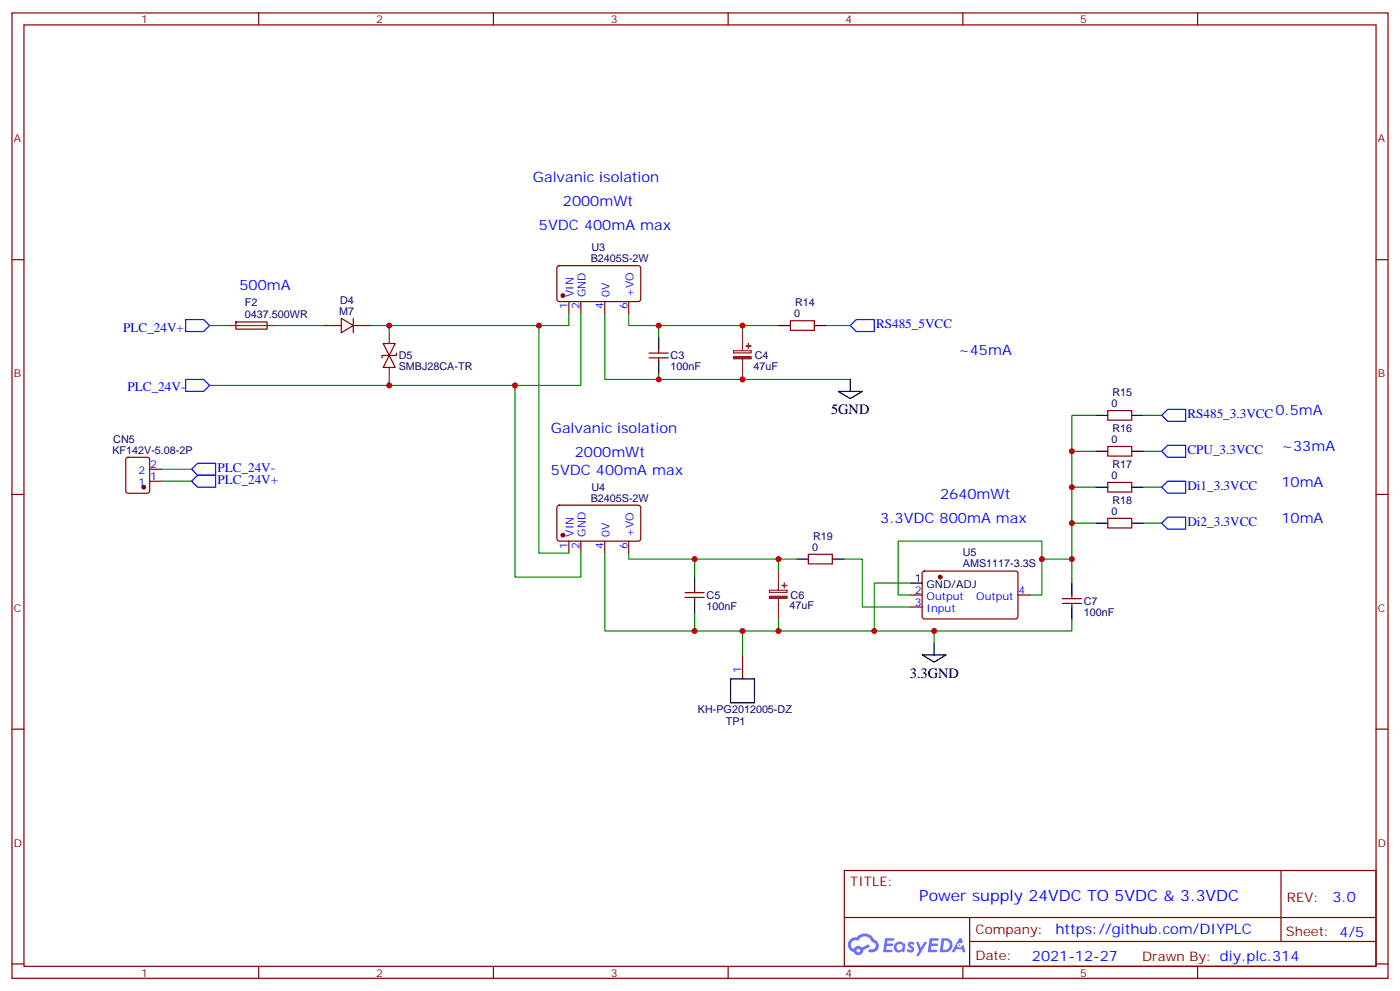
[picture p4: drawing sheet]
<svg xmlns="http://www.w3.org/2000/svg" width="412mm" height="292mm" viewBox="0 0 412 292" stroke-linecap="round" stroke-linejoin="round" font-family="sans-serif">
<g fill="none" stroke="#870000" stroke-width=".35">
<path d="M3.5 3.8h405.4v284.3h-405.4zM7.1 7.3h398.2v277.3h-398.2zM76.2 3.8v3.5M145.3 3.8v3.5M214.5 3.8v3.5M283.6 3.8v3.5M352.8 3.8v3.5M3.5 76.5h3.6M405.3 76.5h3.6M3.5 145.6h3.6M405.3 145.6h3.6M3.5 214.8h3.6"/>
<path d="M405.3 214.8h3.6M248.7 256.4h156.6v28.2h-156.6zM377.3 256.4v20.9M248.7 270.2h156.5M285.6 277.3h119.6M285.6 270.2v14.2M3.5 283.9h3.6M76.2 284.6v3.5M145.3 284.6v3.5M214.5 284.6v3.5M283.6 284.6v3.5M352.8 284.6v3.5"/>
<path d="M405.3 283.9h3.6"/>
</g>
<g fill="#5487ff">
<path d="M267.7 277.6a1.22 1.22 0 0 1 1.7 .2l-.4 .6a.47 .47 0 0 0-.3-.4 .47 .47 0 0 0-.5 .2l.1 .2a1.14 1.14 0 0 1 .8 1.8 1.14 1.14 0 0 1-1.9 0l-.2-.2 .5-.6 .7 .5a.29 .29 0 0 0 .3-.3 .29 .29 0 0 0-.2-.3 1.04 1.04 0 0 1-.6-1.7z"/>
<path d="M260.7 276.3h2.4l.3 .2-.2 .5-1.8 .1-.1 .8h1.5l.3 .4-.3 .4h-1.6l-.2 1.1h1.7l.2 .3-.2 .3-2.6 .1z"/>
<path d="M273.8 276.3h2.4l.3 .2-.1 .5-1.8 .1-.2 .8h1.6l.3 .4-.4 .4h-1.6l-.1 1.1h1.7l.2 .3-.2 .3-2.6 .1z"/>
<path d="M282.6 276.3h.7l.3 1.3-.6 .3a.69 .69 0 0 0-1 .3 .69 .69 0 0 0 .4 .9 .69 .69 0 0 0 .9-.6l.5-.2 .6 2.2h-.8l-.2-.9h-1.8l-.5 .9h-.8z"/>
<path d="M269.8 277.4h.8l.6 1.8 1.1-1.8h.9l-2.6 4.2h-.8l.9-1.5z"/>
<path d="M277.4 276.3l-.6 4.2h1.3a2.11 2.11 0 0 0 2.5-2.1 2.11 2.11 0 0 0-2.5-2.1zM278.1 277.1a1.39 1.39 0 0 1 1.7 1.4 1.39 1.39 0 0 1-1.8 1.3h-.3z"/>
<path d="M263.7 277.9a1.54 1.54 0 0 0-.1 2.2 1.54 1.54 0 0 0 2.2 .1l.6 .3 .3-2.3-.2-.3h-.4a1.49 1.49 0 0 0-2.4 0zM264 278.9a.94 .94 0 0 1 1.8 0 .94 .94 0 0 1-1.8 0z"/>
<path d="M250.4 276.7a2.18 2.18 0 0 0 1.1 3.7 1.44 1.44 0 0 0 1.6 .9 1.44 1.44 0 0 0 1.2-1.4l2-1.1-.5-.7-1.9 1a1.47 1.47 0 0 0-2.4 .4 1.39 1.39 0 0 1-.7-1.9 1.39 1.39 0 0 1 2-.5 2.12 2.12 0 0 1 2.2-1.3 2.12 2.12 0 0 1 1.9 1.7 1.14 1.14 0 0 1 1.1 1.4 1.14 1.14 0 0 1-1.7 .7 .43 .43 0 0 0-.5 .4 .43 .43 0 0 0 .4 .5 1.98 1.98 0 0 0 2.5-1.2 1.98 1.98 0 0 0-1.2-2.6 3.1 3.1 0 0 0-5.3-.6l-.9 .1zM252.3 280a.55 .55 0 0 1 1.1 0 .55 .55 0 0 1-1.1 0z"/>
<circle cx="282.6" cy="278.4" r=".26"/>
</g>
<g fill="none" stroke="#008700" stroke-width=".35">
<path d="M61.7 95.9h5.3M81.1 95.9h14.1M109.4 95.9h5.3v1.7M114.7 95.9h44M167.6 92.4v3.5h-8.9v67h8.9M171.1 92.4v21.1h-19.4v56.5h19.4v-7.1M178.2 92.4v19.4h72.3M185.2 92.4v3.5h8.8M218.7 97.6v-1.7h-24.7v3.5M218.7 95.9h10.6M243.4 95.9h7.1M114.7 111.8v1.7h-53"/>
<path d="M114.7 113.5h37M194 110v1.8M47.6 138.2h8.8M322.8 132.9h-7.1v10.6M322.8 122.3h-7.1v10.6M336.9 122.3h5.3M336.9 132.9h5.3M47.6 141.7h8.8M322.8 154.1h-7.1v10.6M322.8 143.5h-7.1v10.6M336.9 143.5h5.3M336.9 154.1h5.3"/>
<path d="M178.2 162.9v22.9h51.1v-3.5M185.2 162.9v1.8h44.1v3.5M204.6 164.7v5.3M229.3 164.7h5.3M248.7 164.7h5.3v14.1h14.1M268.1 171.7h-10.6v14.1h-28.2M306.9 164.7v-5.3h-42.3v15.9h3.5M315.7 171.7v-7h-8.8v10.6h-3.5M204.6 180.6v5.2M218.7 185.8v7.1M275.2 185.8v3.6M315.7 182.3v3.5h-58.2"/>
</g>
<g fill="none" stroke="#870000" stroke-width=".35">
<path d="M164.3 78.5l.4-.3 23.6 .1 .4 .7v9.4l-.7 .4h-23.5l-.5-.7v-9.1zM69.5 94.8h9.1l.1 2.1h-9.2zM95.2 95.9h5.3M100.5 93.8l3.6 2.1-3.6 2.1zM104.1 95.9h5.3M104.1 93.8v4.2M167.6 88.8v3.6M171.1 88.8v3.6M178.2 88.8v3.6M185.2 88.8v3.6M232.8 94.5h7.1v2.8h-7.1zM112.9 101.2h3.5l-1.7 3.5z"/>
<path d="M114.7 104.7l1.7 3.5h-3.5zM116.8 104v.7h-4.3v.7M191.2 105.4h5.6M191.2 104h5.6M194 102.9v1.1M194 105.4v1.1M37.3 134.9l.4-.2h5.7l.6 .4 .1 9.5-.5 .6-5.9 .1-.6-.5-.1-9.4zM44.1 138.2h3.5M326.3 120.9h7.1v2.9h-7.1zM326.3 131.5h7.1v2.8h-7.1zM44.1 141.7h3.5M164.3 149l.4-.2 23.6 .1 .4 .6v9.5l-.7 .4-23.5-.1-.5-.6v-9.2z"/>
<path d="M167.6 159.4v3.5M171.1 159.4v3.5M178.2 159.4v3.5M185.2 159.4v3.5M326.3 142.1h7.1v2.8h-7.1zM326.3 152.7h7.1v2.8h-7.1zM201.8 176h5.6M201.8 174.6h5.6M204.6 173.5v1.1M204.6 176v1M238.1 163.3h7.1v2.8h-7.1zM268.1 175.3h3.5"/>
<path d="M268.1 178.8h3.5M271.9 168.4l.4-.2 27.1 .1 .5 .6-.1 13-.6 .4-27.1-.1-.5-.6v-12.7zM299.9 175.3h3.5M312.9 177.7h5.7M312.9 176.3h5.7M315.7 175.3v1M315.7 177.7v1.1M218.7 192.9v7.1"/>
</g>
<g fill="#870000" stroke="#870000" stroke-width=".35">
<circle cx="42.3" cy="143.5" r=".53"/>
<circle cx="165.8" cy="87.1" r=".53"/>
<circle cx="165.8" cy="157.6" r=".53"/>
<circle cx="276.9" cy="170" r=".53"/>
</g>
<path d="M67 95.9h14.1M114.7 97.6v3.6M218.7 97.6v5.7M114.7 108.2v3.6M216.1 103.3h5.2v.6h-5.2zM218.7 105.8v6M226.7 173.8h5.1v.7h-5.1zM229.3 168.2v5.6M229.3 176.3v6" fill="none" stroke="#8c2424" stroke-width=".35"/>
<g fill="none" stroke="#000" stroke-width=".35">
<path d="M194 99.4v3.5M229.3 95.9h3.5M239.9 95.9h3.5M194 106.5v3.5M246.9 115.3h7.1l-3.5 2.1zM250.5 111.8v3.5M322.8 122.3h3.5M322.8 132.9h3.5M333.4 122.3h3.5M333.4 132.9h3.5M322.8 143.5h3.5M322.8 154.1h3.5"/>
<path d="M333.4 143.5h3.5M333.4 154.1h3.5M204.6 170v3.5M204.6 177v3.6M234.6 164.7h3.5M245.2 164.7h3.5M268.1 171.7h3.5M315.7 171.7v3.6M315.7 178.8v3.5M215.2 200h7v7h-7zM271.6 192.9h7.1l-3.5 2.1zM275.2 189.4v3.5"/>
</g>
<path d="M54.7 94.1h5.3l1.7 1.8-1.7 1.7h-5.3zM250.5 95.9l1.7-1.8h5.3v3.5h-5.3zM54.7 111.8h5.3l1.7 1.7-1.7 1.8h-5.3zM56.4 138.2l1.8-1.7h5.3v3.5h-5.3zM342.2 122.3l1.8-1.7h5.2v3.5h-5.2zM342.2 132.9l1.8-1.7h5.2v3.5h-5.2zM56.4 141.7l1.8-1.7h5.3v3.5h-5.3zM342.2 143.5l1.8-1.8h5.2v3.6h-5.2zM342.2 154.1l1.8-1.8h5.2v3.6h-5.2z" fill="none" stroke="#00f" stroke-width=".35"/>
<g fill="#8c2424" stroke="#8c2424" stroke-width=".35">
<path d="M220.5 101.2v1.4z"/>
<path d="M219.8 101.9h1.4z"/>
<path d="M216.1 105.1h5.2v.6h-5.2z"/>
<path d="M231 171.7l.1 1.4z"/>
<path d="M230.4 172.4l1.4 .1z"/>
<path d="M226.7 175.6h5.1v.6h-5.1z"/>
</g>
<g fill="#c00">
<circle cx="218.7" cy="95.9" r=".88"/>
<circle cx="194" cy="95.9" r=".88"/>
<circle cx="204.6" cy="164.7" r=".88"/>
<circle cx="204.6" cy="185.8" r=".88"/>
<circle cx="114.7" cy="95.9" r=".88"/>
<circle cx="158.8" cy="95.9" r=".88"/>
<circle cx="229.3" cy="164.7" r=".88"/>
<circle cx="229.3" cy="185.8" r=".88"/>
<circle cx="257.5" cy="185.8" r=".88"/>
<circle cx="306.9" cy="164.7" r=".88"/>
<circle cx="218.7" cy="185.8" r=".88"/>
<circle cx="275.2" cy="185.8" r=".88"/>
<circle cx="194" cy="111.8" r=".88"/>
<circle cx="218.7" cy="111.8" r=".88"/>
<circle cx="315.7" cy="164.7" r=".88"/>
<circle cx="315.7" cy="154.1" r=".88"/>
<circle cx="315.7" cy="143.5" r=".88"/>
<circle cx="315.7" cy="132.9" r=".88"/>
<circle cx="151.7" cy="113.5" r=".88"/>
<circle cx="114.7" cy="113.5" r=".88"/>
</g>
<text font-size="4.6" fill="#00f" x="270.8" y="265.4">Power supply 24VDC TO 5VDC &amp; 3.3VDC</text>
<g font-size="4.2" fill="#00f">
<text x="157" y="53.6">Galvanic isolation</text>
<text x="165.8" y="60.6">2000mWt</text>
<text x="158.7" y="67.7">5VDC 400mA max</text>
<text x="70.6" y="85.3">500mA</text>
<text x="282.2" y="104.7">~45mA</text>
<text x="162.3" y="127.6">Galvanic isolation</text>
<text x="169.3" y="134.7">2000mWt</text>
<text x="377.5" y="132.9">~33mA</text>
<text x="162.3" y="140">5VDC 400mA max</text>
<text x="377.5" y="143.5">10mA</text>
<text x="276.9" y="147">2640mWt</text>
<text x="259.3" y="154.1">3.3VDC 800mA max</text>
<text x="377.5" y="154.1">10mA</text>
<text x="392.5" y="265.7">3.0</text>
<text x="310.9" y="275.2">https://github.com/DIYPLC</text>
<text x="304" y="283">2021-12-27</text>
</g>
<g font-size="4.2">
<text x="244.8" y="122">5GND</text>
<text x="268" y="199.6">3.3GND</text>
</g>
<g font-size="3.9" fill="#00f">
<text x="36.3" y="97.6">PLC_24V+</text>
<text x="258.1" y="96.6">RS485_5VCC</text>
<text x="37.6" y="115.3">PLC_24V-</text>
<text x="349.8" y="123.1">RS485_3.3VCC0.5mA</text>
<text x="349.8" y="133.7">CPU_3.3VCC</text>
<text x="64" y="142.5">PLC_24V+</text>
<text x="64" y="139">PLC_24V-</text>
<text x="349.8" y="144.3">Di1_3.3VCC</text>
<text x="349.8" y="154.9">Di2_3.3VCC</text>
</g>
<g font-size="3.9" fill="#800">
<text x="250.5" y="261">TITLE:</text>
<text x="379.1" y="265.7">REV:</text>
<text x="287.4" y="275.2">Company:</text>
<text x="378.7" y="275.8">Sheet: 4/5</text>
<text x="287.4" y="282.9">Date:</text>
<text x="336.4" y="282.9">Drawn By: diy.plc.314</text>
</g>
<g font-size="3.2" fill="#800">
<text x="41.6" y="6.8">1</text>
<text x="110.8" y="6.8">2</text>
<text x="179.9" y="6.8">3</text>
<text x="249.1" y="6.8">4</text>
<text x="318.2" y="6.8">5</text>
<text x="4.1" y="41.9">A</text>
<text x="405.9" y="41.9">A</text>
<text x="4.1" y="111.1">B</text>
<text x="405.9" y="111.1">B</text>
<text x="4.1" y="180.2">C</text>
<text x="405.9" y="180.2">C</text>
<text x="4.1" y="249.3">D</text>
<text x="405.9" y="249.3">D</text>
<text x="41.6" y="287.6">1</text>
<text x="110.8" y="287.6">2</text>
<text x="179.9" y="287.6">3</text>
<text x="249.1" y="287.6">4</text>
<text x="318.2" y="287.6">5</text>
</g>
<g font-size="3.2" fill="#000080">
<text x="174" y="77.2">B2405S-2W</text>
<text x="174.2" y="74">U3</text>
<text x="100.2" y="89.5">D4</text>
<text x="72.1" y="93.8">0437.500WR</text>
<text x="72.1" y="90.2">F2</text>
<text x="99.9" y="92.7">M7</text>
<text x="234" y="93.4">0</text>
<text x="234.2" y="90.2">R14</text>
<text x="117.5" y="105.9">D5</text>
<text x="197.6" y="105.9">C3</text>
<text x="222.3" y="105.8">C4</text>
<text x="117.5" y="109">SMBJ28CA-TR</text>
<text x="197.6" y="109">100nF</text>
<text x="222" y="108.9">47uF</text>
<text x="327.5" y="119.9">0</text>
<text x="327.7" y="116.6">R15</text>
<text x="33.4" y="130.4">CN5</text>
<text x="327.5" y="130.5">0</text>
<text x="327.7" y="127.2">R16</text>
<text x="33.1" y="133.6">KF142V-5.08-2P</text>
<text x="327.7" y="137.8">R17</text>
<text x="327.5" y="141">0</text>
<text x="174" y="147.7">B2405S-2W</text>
<text x="174.2" y="144.5">U4</text>
<text x="327.7" y="148.4">R18</text>
<text x="327.5" y="151.6">0</text>
<text x="239.5" y="159">R19</text>
<text x="239.3" y="162.2">0</text>
<text x="283.6" y="167">AMS1117-3.3S</text>
<text x="283.6" y="163.8">U5</text>
<text x="208.1" y="179.6">100nF</text>
<text x="208.1" y="176.4">C5</text>
<text x="232.6" y="179.5">47uF</text>
<text x="232.9" y="176.3">C6</text>
<text x="319.3" y="178.2">C7</text>
<text x="319.3" y="181.3">100nF</text>
<text x="205.6" y="209.9">KH-PG2012005-DZ</text>
<text x="213.8" y="213.4">TP1</text>
</g>
<g font-size="3.2" fill="#00f">
<text x="169" y="87.5" transform="rotate(-90 169 87.5)">VIN</text>
<text x="172.5" y="87.5" transform="rotate(-90 172.5 87.5)">GND</text>
<text x="179.6" y="87.5" transform="rotate(-90 179.6 87.5)">0V</text>
<text x="186.6" y="87.5" transform="rotate(-90 186.6 87.5)">+VO</text>
<text x="167.2" y="91" transform="rotate(-90 167.2 91)">1</text>
<text x="170.7" y="91" transform="rotate(-90 170.7 91)">2</text>
<text x="177.8" y="91" transform="rotate(-90 177.8 91)">4</text>
<text x="184.9" y="91" transform="rotate(-90 184.9 91)">6</text>
<text x="44.3" y="137.9">2</text>
<text x="40.8" y="143.2">1</text>
<text x="40.8" y="139.6">2</text>
<text x="44.3" y="141.4">1</text>
<text x="167.2" y="161.6" transform="rotate(-90 167.2 161.6)">1</text>
<text x="169" y="158.1" transform="rotate(-90 169 158.1)">VIN</text>
<text x="170.7" y="161.6" transform="rotate(-90 170.7 161.6)">2</text>
<text x="172.5" y="158.1" transform="rotate(-90 172.5 158.1)">GND</text>
<text x="177.8" y="161.6" transform="rotate(-90 177.8 161.6)">4</text>
<text x="179.6" y="158.1" transform="rotate(-90 179.6 158.1)">0V</text>
<text x="184.9" y="161.6" transform="rotate(-90 184.9 161.6)">6</text>
<text x="186.6" y="158.1" transform="rotate(-90 186.6 158.1)">+VO</text>
<text x="269.4" y="174.9">2</text>
<text x="269.4" y="178.4">3</text>
<text x="272.9" y="176.7">Output</text>
<text x="287.6" y="176.7">Output</text>
<text x="300" y="174.9">4</text>
<text x="272.9" y="180.2">Input</text>
<text x="218.4" y="198.2" transform="rotate(-90 218.4 198.2)">1</text>
</g>
<g font-size="3.2">
<text x="269.4" y="171.4">1</text>
<text x="272.9" y="173.1">GND/ADJ</text>
</g>
</svg>
